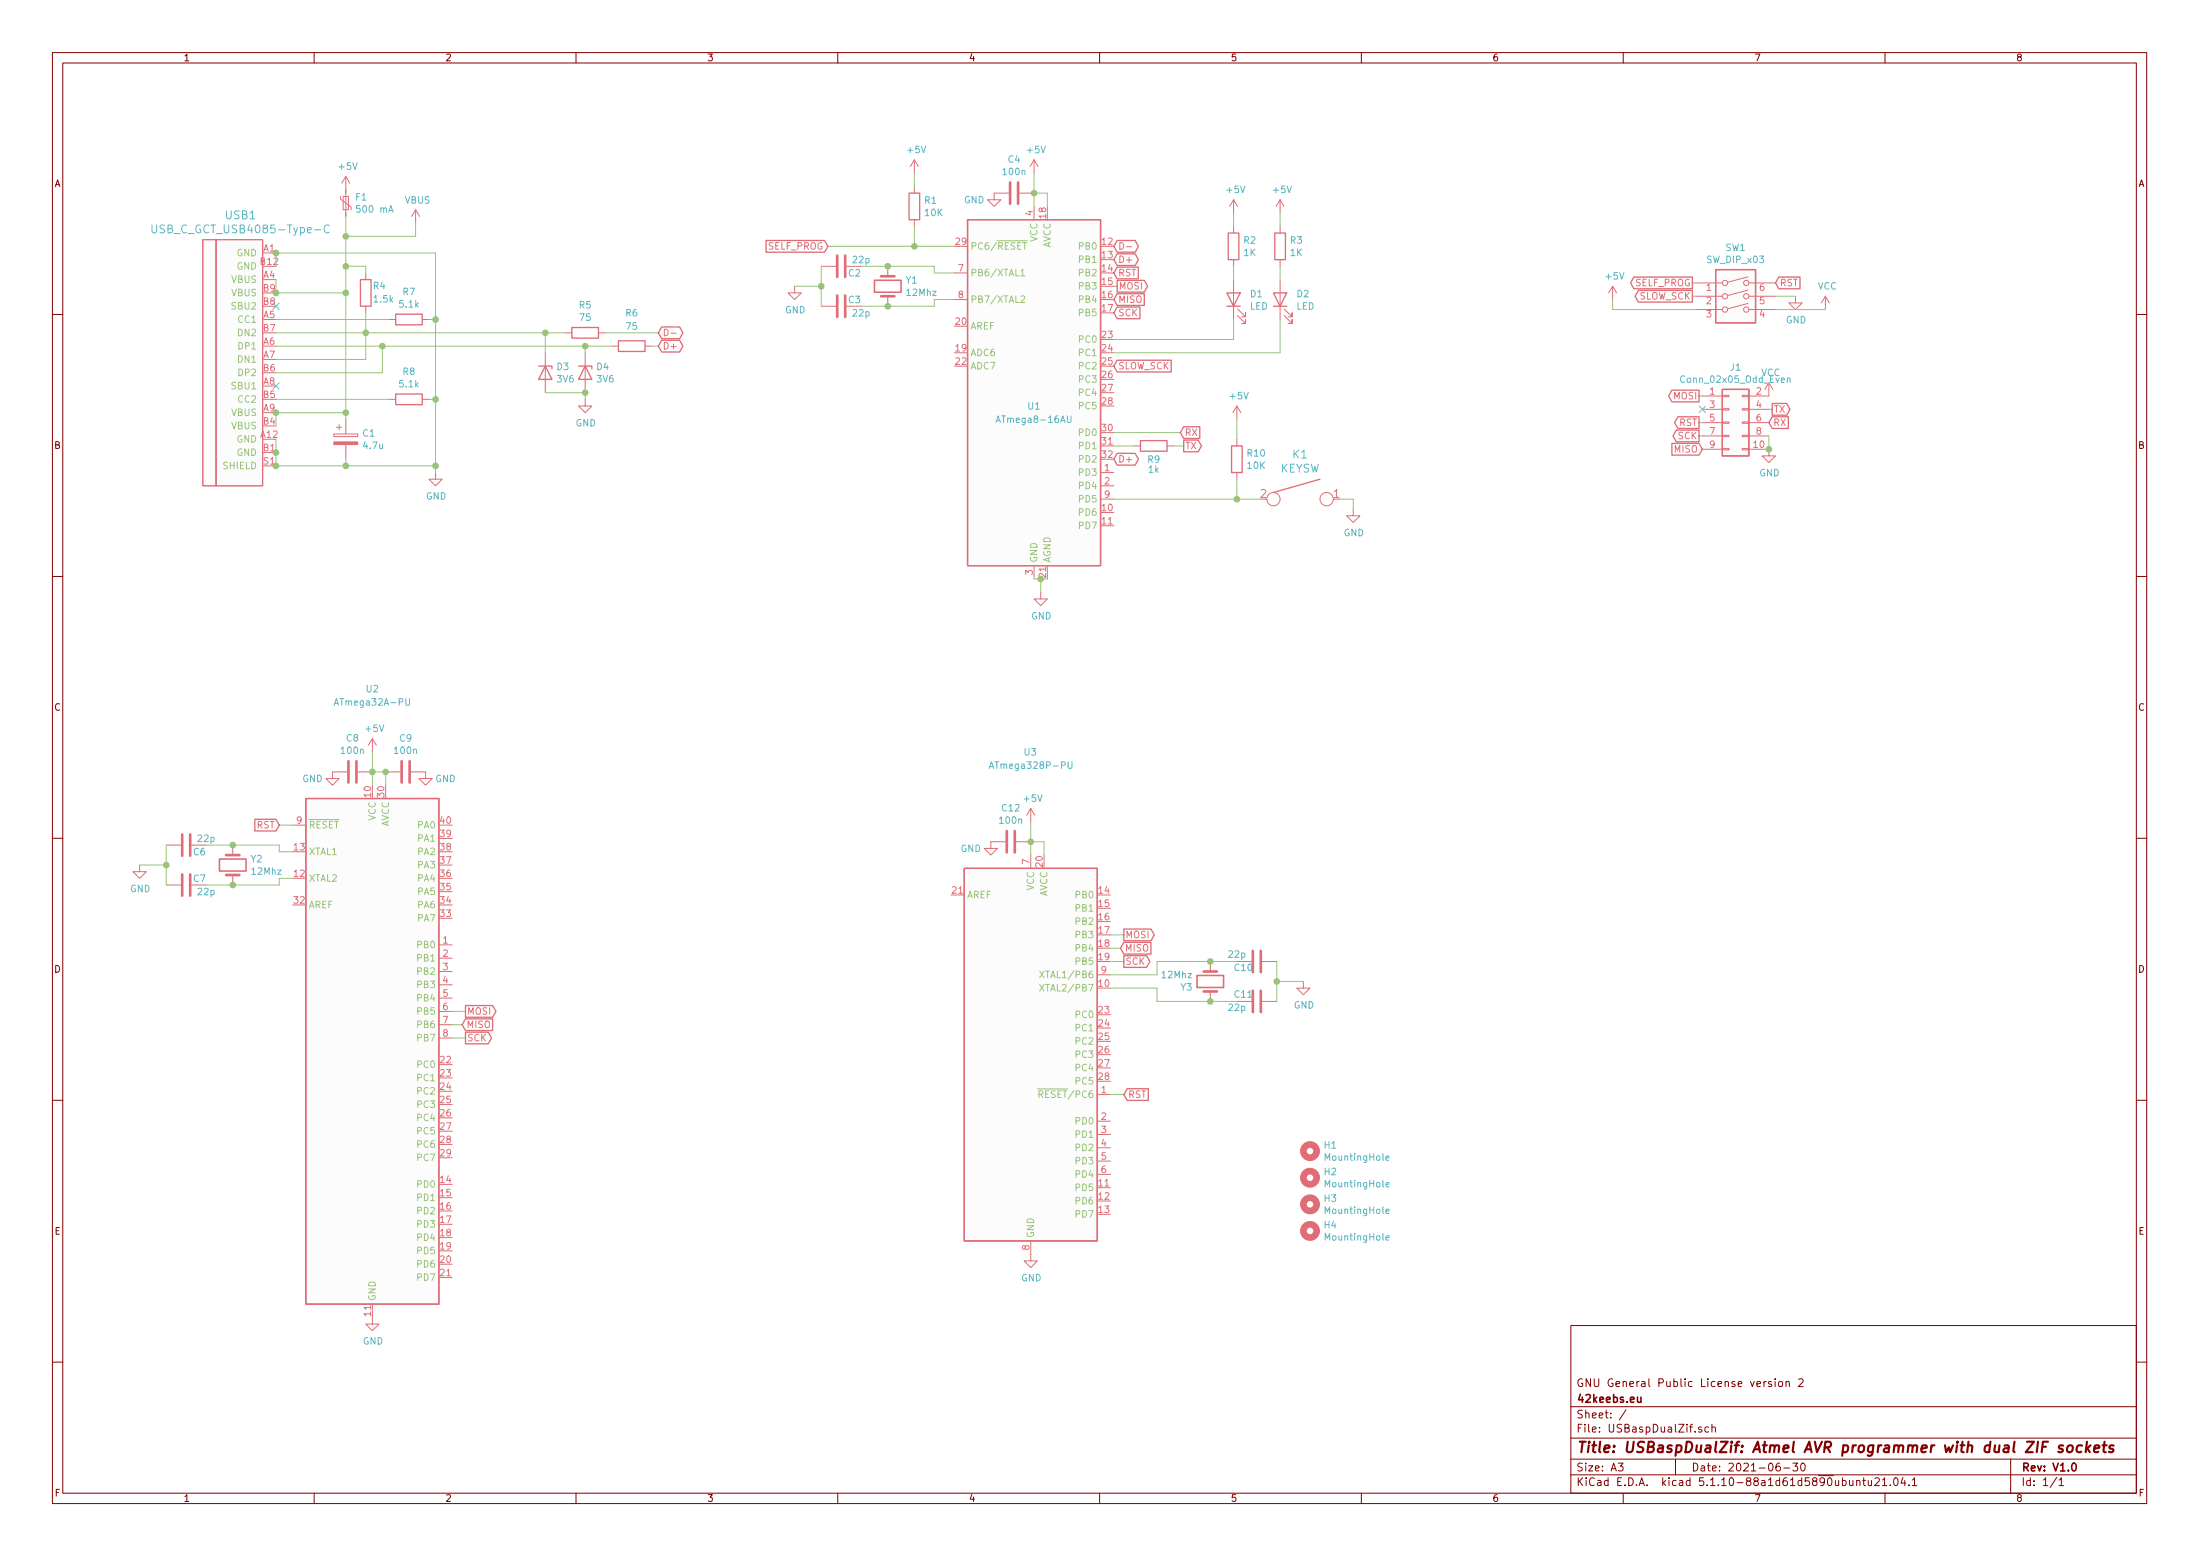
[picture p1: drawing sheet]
EESchema Schematic File Version 4
EELAYER 30 0
EELAYER END
$Descr A3 16535 11693
encoding utf-8
Sheet 1 1
Title "USBaspDualZif: Atmel AVR programmer with dual ZIF sockets"
Date "2021-06-30"
Rev "V1.0"
Comp "42keebs.eu"
Comment1 "GNU General Public License version 2"
Comment2 ""
Comment3 ""
Comment4 ""
$EndDescr
$Comp
L USBaspDualZif:USB_C_GCT_USB4085-Type-C USB1
U 1 1
P 1975 2650
F 0 "USB1" H 1808 3687 60  0000 C CNN
F 1 "USB_C_GCT_USB4085-Type-C" H 1808 3581 60  0000 C CNN
F 2 "USBaspDualZif:USB_C_GCT_USB4085-offset-pads" H 1975 2650 60  0001 C CNN
F 3 "" H 1975 2650 60  0001 C CNN
	1    1975 2650
	1    0    0    -1  
$EndComp
$Comp
L power:GND #PWR08
U 1 1
P 3275 3550
F 0 "#PWR08" H 3275 3300 50  0001 C CNN
F 1 "GND" H 3280 3373 50  0000 C CNN
F 2 "" H 3275 3550 50  0001 C CNN
F 3 "" H 3275 3550 50  0001 C CNN
	1    3275 3550
	1    0    0    -1  
$EndComp
Wire Wire Line
	4950 2500 4550 2500
Wire Wire Line
	4950 2600 4900 2600
Text GLabel 4950 2500 2    50   BiDi ~ 0
D-
Text GLabel 4950 2600 2    50   BiDi ~ 0
D+
$Comp
L power:VCC #PWR013
U 1 1
P 13725 2325
F 0 "#PWR013" H 13725 2175 50  0001 C CNN
F 1 "VCC" H 13740 2502 50  0000 C CNN
F 2 "" H 13725 2325 50  0001 C CNN
F 3 "" H 13725 2325 50  0001 C CNN
	1    13725 2325
	1    0    0    -1  
$EndComp
$Comp
L Device:CP C1
U 1 1
P 2600 3300
F 0 "C1" H 2721 3347 50  0000 L CNN
F 1 "4.7u" H 2721 3254 50  0000 L CNN
F 2 "Capacitor_SMD:C_0805_2012Metric" H 2638 3150 50  0001 C CNN
F 3 "~" H 2600 3300 50  0001 C CNN
	1    2600 3300
	1    0    0    -1  
$EndComp
$Comp
L Device:R R4
U 1 1
P 2750 2200
F 0 "R4" H 2700 2150 50  0000 R CNN
F 1 "1.5k" H 2700 2250 50  0000 R CNN
F 2 "Resistor_SMD:R_0805_2012Metric" V 2680 2200 50  0001 C CNN
F 3 "~" H 2750 2200 50  0001 C CNN
	1    2750 2200
	-1   0    0    1   
$EndComp
$Comp
L Device:R R6
U 1 1
P 4750 2600
F 0 "R6" V 4500 2600 50  0000 C CNN
F 1 "75" V 4600 2600 50  0000 C CNN
F 2 "Resistor_SMD:R_0805_2012Metric" V 4680 2600 50  0001 C CNN
F 3 "~" H 4750 2600 50  0001 C CNN
	1    4750 2600
	0    1    1    0   
$EndComp
$Comp
L Device:R R5
U 1 1
P 4400 2500
F 0 "R5" V 4190 2500 50  0000 C CNN
F 1 "75" V 4283 2500 50  0000 C CNN
F 2 "Resistor_SMD:R_0805_2012Metric" V 4330 2500 50  0001 C CNN
F 3 "~" H 4400 2500 50  0001 C CNN
	1    4400 2500
	0    1    1    0   
$EndComp
$Comp
L Device:D_Zener D4
U 1 1
P 4400 2800
F 0 "D4" V 4353 2880 50  0000 L CNN
F 1 "3V6" V 4446 2880 50  0000 L CNN
F 2 "Diode_SMD:D_SOD-123" H 4400 2800 50  0001 C CNN
F 3 "~" H 4400 2800 50  0001 C CNN
	1    4400 2800
	0    1    1    0   
$EndComp
$Comp
L Device:D_Zener D3
U 1 1
P 4100 2800
F 0 "D3" V 4053 2880 50  0000 L CNN
F 1 "3V6" V 4146 2880 50  0000 L CNN
F 2 "Diode_SMD:D_SOD-123" H 4100 2800 50  0001 C CNN
F 3 "~" H 4100 2800 50  0001 C CNN
	1    4100 2800
	0    1    1    0   
$EndComp
$Comp
L power:+5V #PWR011
U 1 1
P 2600 1425
F 0 "#PWR011" H 2600 1275 50  0001 C CNN
F 1 "+5V" H 2615 1602 50  0000 C CNN
F 2 "" H 2600 1425 50  0001 C CNN
F 3 "" H 2600 1425 50  0001 C CNN
	1    2600 1425
	1    0    0    -1  
$EndComp
Connection ~ 6875 1850
Wire Wire Line
	6225 1850 6875 1850
Text GLabel 13350 2125 2    50   Input ~ 0
RST
Text GLabel 8375 2350 2    50   Input ~ 0
SCK
Text GLabel 8400 2150 2    50   Output ~ 0
MOSI
Text GLabel 8375 2250 2    50   Input ~ 0
MISO
Text GLabel 8375 2050 2    50   Input ~ 0
RST
Text GLabel 8375 1850 2    50   BiDi ~ 0
D-
Text GLabel 8375 1950 2    50   BiDi ~ 0
D+
Text GLabel 8375 3450 2    50   BiDi ~ 0
D+
Wire Wire Line
	13350 2225 13500 2225
Wire Wire Line
	7825 4350 7875 4350
Connection ~ 7825 4350
Wire Wire Line
	7825 4350 7825 4450
Wire Wire Line
	7775 4350 7825 4350
$Comp
L power:GND #PWR07
U 1 1
P 7825 4450
F 0 "#PWR07" H 7825 4200 50  0001 C CNN
F 1 "GND" H 7830 4273 50  0000 C CNN
F 2 "" H 7825 4450 50  0001 C CNN
F 3 "" H 7825 4450 50  0001 C CNN
	1    7825 4450
	1    0    0    -1  
$EndComp
$Comp
L power:GND #PWR05
U 1 1
P 7475 1450
F 0 "#PWR05" H 7475 1200 50  0001 C CNN
F 1 "GND" H 7325 1400 50  0000 C CNN
F 2 "" H 7475 1450 50  0001 C CNN
F 3 "" H 7475 1450 50  0001 C CNN
	1    7475 1450
	1    0    0    -1  
$EndComp
$Comp
L Device:C C4
U 1 1
P 7625 1450
F 0 "C4" V 7370 1450 50  0000 C CNN
F 1 "100n" V 7463 1450 50  0000 C CNN
F 2 "Capacitor_SMD:C_0805_2012Metric" H 7663 1300 50  0001 C CNN
F 3 "~" H 7625 1450 50  0001 C CNN
	1    7625 1450
	0    1    1    0   
$EndComp
Wire Wire Line
	9275 1700 9275 1600
$Comp
L power:+5V #PWR09
U 1 1
P 9275 1600
F 0 "#PWR09" H 9275 1450 50  0001 C CNN
F 1 "+5V" H 9290 1777 50  0000 C CNN
F 2 "" H 9275 1600 50  0001 C CNN
F 3 "" H 9275 1600 50  0001 C CNN
	1    9275 1600
	1    0    0    -1  
$EndComp
Wire Wire Line
	9275 2100 9275 2000
$Comp
L Device:R R2
U 1 1
P 9275 1850
F 0 "R2" H 9345 1897 50  0000 L CNN
F 1 "1K" H 9345 1804 50  0000 L CNN
F 2 "Resistor_SMD:R_0805_2012Metric" V 9205 1850 50  0001 C CNN
F 3 "~" H 9275 1850 50  0001 C CNN
	1    9275 1850
	1    0    0    -1  
$EndComp
Wire Wire Line
	7775 1450 7775 1550
Connection ~ 7775 1450
Wire Wire Line
	7875 1450 7875 1550
Wire Wire Line
	7775 1450 7875 1450
Wire Wire Line
	7775 1300 7775 1450
$Comp
L power:+5V #PWR06
U 1 1
P 7775 1300
F 0 "#PWR06" H 7775 1150 50  0001 C CNN
F 1 "+5V" H 7790 1477 50  0000 C CNN
F 2 "" H 7775 1300 50  0001 C CNN
F 3 "" H 7775 1300 50  0001 C CNN
	1    7775 1300
	1    0    0    -1  
$EndComp
Wire Wire Line
	6875 1700 6875 1850
Wire Wire Line
	7175 1850 6875 1850
Wire Wire Line
	6175 2150 6175 2300
Connection ~ 6175 2150
Wire Wire Line
	5975 2150 6175 2150
Wire Wire Line
	6175 2000 6175 2150
Connection ~ 6675 2300
Wire Wire Line
	6475 2300 6675 2300
Connection ~ 6675 2000
Wire Wire Line
	6475 2000 6675 2000
$Comp
L Device:C C3
U 1 1
P 6325 2300
F 0 "C3" V 6275 2400 50  0000 C CNN
F 1 "22p" V 6375 2450 50  0000 C CNN
F 2 "Capacitor_SMD:C_0805_2012Metric" H 6363 2150 50  0001 C CNN
F 3 "~" H 6325 2300 50  0001 C CNN
	1    6325 2300
	0    1    1    0   
$EndComp
$Comp
L Device:C C2
U 1 1
P 6325 2000
F 0 "C2" V 6375 2100 50  0000 C CNN
F 1 "22p" V 6275 2150 50  0000 C CNN
F 2 "Capacitor_SMD:C_0805_2012Metric" H 6363 1850 50  0001 C CNN
F 3 "~" H 6325 2000 50  0001 C CNN
	1    6325 2000
	0    1    1    0   
$EndComp
$Comp
L power:GND #PWR03
U 1 1
P 5975 2150
F 0 "#PWR03" H 5975 1900 50  0001 C CNN
F 1 "GND" H 5980 1973 50  0000 C CNN
F 2 "" H 5975 2150 50  0001 C CNN
F 3 "" H 5975 2150 50  0001 C CNN
	1    5975 2150
	1    0    0    -1  
$EndComp
Wire Wire Line
	7025 2250 7175 2250
Wire Wire Line
	7025 2300 7025 2250
Wire Wire Line
	6675 2300 7025 2300
Wire Wire Line
	7025 2050 7175 2050
Wire Wire Line
	7025 2000 7025 2050
Wire Wire Line
	6675 2000 7025 2000
$Comp
L Device:Crystal Y1
U 1 1
P 6675 2150
F 0 "Y1" V 6628 2281 50  0000 L CNN
F 1 "12Mhz" V 6721 2281 50  0000 L CNN
F 2 "Crystal:Crystal_HC49-4H_Vertical" H 6675 2150 50  0001 C CNN
F 3 "~" H 6675 2150 50  0001 C CNN
	1    6675 2150
	0    1    1    0   
$EndComp
$Comp
L power:GND #PWR012
U 1 1
P 13500 2225
F 0 "#PWR012" H 13500 1975 50  0001 C CNN
F 1 "GND" H 13505 2048 50  0000 C CNN
F 2 "" H 13500 2225 50  0001 C CNN
F 3 "" H 13500 2225 50  0001 C CNN
	1    13500 2225
	1    0    0    -1  
$EndComp
Wire Wire Line
	9625 1700 9625 1600
Wire Wire Line
	6875 1400 6875 1300
$Comp
L power:+5V #PWR010
U 1 1
P 9300 3150
F 0 "#PWR010" H 9300 3000 50  0001 C CNN
F 1 "+5V" H 9315 3327 50  0000 C CNN
F 2 "" H 9300 3150 50  0001 C CNN
F 3 "" H 9300 3150 50  0001 C CNN
	1    9300 3150
	1    0    0    -1  
$EndComp
$Comp
L power:+5V #PWR04
U 1 1
P 6875 1300
F 0 "#PWR04" H 6875 1150 50  0001 C CNN
F 1 "+5V" H 6890 1477 50  0000 C CNN
F 2 "" H 6875 1300 50  0001 C CNN
F 3 "" H 6875 1300 50  0001 C CNN
	1    6875 1300
	1    0    0    -1  
$EndComp
Wire Wire Line
	9625 2650 9625 2400
Wire Wire Line
	8375 2650 9625 2650
Wire Wire Line
	9275 2550 9275 2400
Wire Wire Line
	8375 2550 9275 2550
Wire Wire Line
	9625 2100 9625 2000
$Comp
L Device:R R1
U 1 1
P 6875 1550
F 0 "R1" H 6945 1597 50  0000 L CNN
F 1 "10K" H 6945 1504 50  0000 L CNN
F 2 "Resistor_SMD:R_0805_2012Metric" V 6805 1550 50  0001 C CNN
F 3 "~" H 6875 1550 50  0001 C CNN
	1    6875 1550
	1    0    0    -1  
$EndComp
$Comp
L Device:LED D2
U 1 1
P 9625 2250
F 0 "D2" V 9664 2130 50  0000 R CNN
F 1 "LED" V 9571 2130 50  0000 R CNN
F 2 "LED_SMD:LED_0805_2012Metric" H 9625 2250 50  0001 C CNN
F 3 "~" H 9625 2250 50  0001 C CNN
	1    9625 2250
	0    -1   -1   0   
$EndComp
$Comp
L Device:R R3
U 1 1
P 9625 1850
F 0 "R3" H 9695 1897 50  0000 L CNN
F 1 "1K" H 9695 1804 50  0000 L CNN
F 2 "Resistor_SMD:R_0805_2012Metric" V 9555 1850 50  0001 C CNN
F 3 "~" H 9625 1850 50  0001 C CNN
	1    9625 1850
	1    0    0    -1  
$EndComp
$Comp
L MCU_Microchip_ATmega:ATmega8-16AU U1
U 1 1
P 7775 2950
F 0 "U1" H 7775 2850 50  0000 C CNN
F 1 "ATmega8-16AU" H 7775 2750 50  0000 C CNN
F 2 "Package_QFP:TQFP-32_7x7mm_P0.8mm" H 7775 2950 50  0001 C CIN
F 3 "http://ww1.microchip.com/downloads/en/DeviceDoc/atmel-2486-8-bit-avr-microcontroller-atmega8_l_datasheet.pdf" H 7775 2950 50  0001 C CNN
	1    7775 2950
	1    0    0    -1  
$EndComp
Wire Wire Line
	4400 2650 4400 2600
Connection ~ 4400 2600
Wire Wire Line
	4400 2600 4600 2600
Wire Wire Line
	4100 2650 4100 2500
Connection ~ 4100 2500
Wire Wire Line
	4100 2500 4250 2500
Wire Wire Line
	2075 3200 2075 3100
Wire Wire Line
	2075 2100 2075 2200
Wire Wire Line
	2075 2200 2600 2200
Wire Wire Line
	2600 3100 2075 3100
Connection ~ 2075 2200
Wire Wire Line
	2600 2200 2600 3100
Connection ~ 2075 3100
$Comp
L Device:R R7
U 1 1
P 3075 2400
F 0 "R7" V 2865 2400 50  0000 C CNN
F 1 "5.1k" V 2958 2400 50  0000 C CNN
F 2 "Resistor_SMD:R_0805_2012Metric" V 3005 2400 50  0001 C CNN
F 3 "~" H 3075 2400 50  0001 C CNN
	1    3075 2400
	0    1    1    0   
$EndComp
$Comp
L Device:Polyfuse_Small F1
U 1 1
P 2600 1525
F 0 "F1" H 2668 1571 50  0000 L CNN
F 1 "500 mA" H 2668 1480 50  0000 L CNN
F 2 "Fuse:Fuse_1812_4532Metric" H 2650 1325 50  0001 L CNN
F 3 "~" H 2600 1525 50  0001 C CNN
	1    2600 1525
	1    0    0    -1  
$EndComp
Connection ~ 2600 2200
Wire Wire Line
	2075 2500 2750 2500
Connection ~ 2750 2500
Wire Wire Line
	2750 2500 4100 2500
Wire Wire Line
	2075 2600 2875 2600
Wire Wire Line
	2075 2700 2750 2700
Wire Wire Line
	2750 2700 2750 2500
Wire Wire Line
	2075 2800 2875 2800
Wire Wire Line
	2875 2800 2875 2600
Connection ~ 2875 2600
Wire Wire Line
	2875 2600 4400 2600
Wire Wire Line
	2075 2000 2075 1900
Wire Wire Line
	2075 3400 2075 3500
Wire Wire Line
	2075 1900 3275 1900
Wire Wire Line
	3275 1900 3275 2400
Wire Wire Line
	3275 3500 2600 3500
Connection ~ 2075 1900
Connection ~ 2075 3500
Wire Wire Line
	2075 2400 2925 2400
Wire Wire Line
	3225 2400 3275 2400
Connection ~ 3275 2400
Wire Wire Line
	3275 2400 3275 3000
$Comp
L Device:R R8
U 1 1
P 3075 3000
F 0 "R8" V 2865 3000 50  0000 C CNN
F 1 "5.1k" V 2958 3000 50  0000 C CNN
F 2 "Resistor_SMD:R_0805_2012Metric" V 3005 3000 50  0001 C CNN
F 3 "~" H 3075 3000 50  0001 C CNN
	1    3075 3000
	0    1    1    0   
$EndComp
Wire Wire Line
	3225 3000 3275 3000
Connection ~ 3275 3000
Wire Wire Line
	3275 3000 3275 3500
NoConn ~ 2075 2300
Wire Wire Line
	2750 2350 2750 2500
$Comp
L power:GND #PWR0101
U 1 1
P 4400 3000
F 0 "#PWR0101" H 4400 2750 50  0001 C CNN
F 1 "GND" H 4405 2823 50  0000 C CNN
F 2 "" H 4400 3000 50  0001 C CNN
F 3 "" H 4400 3000 50  0001 C CNN
	1    4400 3000
	1    0    0    -1  
$EndComp
Wire Wire Line
	3275 3550 3275 3500
Connection ~ 3275 3500
Wire Wire Line
	4100 2950 4400 2950
Wire Wire Line
	4400 3000 4400 2950
Connection ~ 4400 2950
Wire Wire Line
	2750 2000 2750 2050
Wire Wire Line
	2750 2000 2600 2000
Connection ~ 2600 2000
Wire Wire Line
	2600 2000 2600 2200
$Comp
L MCU_Microchip_ATmega:ATmega32A-PU U2
U 1 1
P 2800 7900
F 0 "U2" H 2800 10625 50  0000 C CNN
F 1 "ATmega32A-PU" H 2800 10525 50  0000 C CNN
F 2 "Sockets:40tex600" H 2800 7900 50  0001 C CIN
F 3 "http://ww1.microchip.com/downloads/en/DeviceDoc/atmel-8155-8-bit-microcontroller-avr-atmega32a_datasheet.pdf" H 2800 7900 50  0001 C CNN
	1    2800 7900
	1    0    0    -1  
$EndComp
$Comp
L MCU_Microchip_ATmega:ATmega328P-PU U3
U 1 1
P 7750 7925
F 0 "U3" H 7800 10200 50  0000 R CNN
F 1 "ATmega328P-PU" H 8075 10100 50  0000 R CNN
F 2 "Sockets:28tex600" H 7750 7925 50  0001 C CIN
F 3 "http://ww1.microchip.com/downloads/en/DeviceDoc/ATmega328_P%20AVR%20MCU%20with%20picoPower%20Technology%20Data%20Sheet%2040001984A.pdf" H 7750 7925 50  0001 C CNN
	1    7750 7925
	1    0    0    -1  
$EndComp
$Comp
L power:GND #PWR0103
U 1 1
P 7450 6325
F 0 "#PWR0103" H 7450 6075 50  0001 C CNN
F 1 "GND" H 7300 6275 50  0000 C CNN
F 2 "" H 7450 6325 50  0001 C CNN
F 3 "" H 7450 6325 50  0001 C CNN
	1    7450 6325
	1    0    0    -1  
$EndComp
$Comp
L Device:C C12
U 1 1
P 7600 6325
F 0 "C12" V 7345 6325 50  0000 C CNN
F 1 "100n" V 7438 6325 50  0000 C CNN
F 2 "Capacitor_SMD:C_0805_2012Metric" H 7638 6175 50  0001 C CNN
F 3 "~" H 7600 6325 50  0001 C CNN
	1    7600 6325
	0    1    1    0   
$EndComp
Wire Wire Line
	7750 6325 7750 6425
Connection ~ 7750 6325
Wire Wire Line
	7850 6325 7850 6425
Wire Wire Line
	7750 6325 7850 6325
Wire Wire Line
	7750 6175 7750 6325
$Comp
L power:+5V #PWR0104
U 1 1
P 7750 6175
F 0 "#PWR0104" H 7750 6025 50  0001 C CNN
F 1 "+5V" H 7765 6352 50  0000 C CNN
F 2 "" H 7750 6175 50  0001 C CNN
F 3 "" H 7750 6175 50  0001 C CNN
	1    7750 6175
	1    0    0    -1  
$EndComp
$Comp
L power:GND #PWR0105
U 1 1
P 2500 5800
F 0 "#PWR0105" H 2500 5550 50  0001 C CNN
F 1 "GND" H 2350 5750 50  0000 C CNN
F 2 "" H 2500 5800 50  0001 C CNN
F 3 "" H 2500 5800 50  0001 C CNN
	1    2500 5800
	1    0    0    -1  
$EndComp
$Comp
L Device:C C8
U 1 1
P 2650 5800
F 0 "C8" V 2395 5800 50  0000 C CNN
F 1 "100n" V 2488 5800 50  0000 C CNN
F 2 "Capacitor_SMD:C_0805_2012Metric" H 2688 5650 50  0001 C CNN
F 3 "~" H 2650 5800 50  0001 C CNN
	1    2650 5800
	0    1    1    0   
$EndComp
Wire Wire Line
	2800 5800 2800 5900
Connection ~ 2800 5800
Wire Wire Line
	2900 5800 2900 5900
Wire Wire Line
	2800 5800 2900 5800
Wire Wire Line
	2800 5650 2800 5800
$Comp
L power:+5V #PWR0106
U 1 1
P 2800 5650
F 0 "#PWR0106" H 2800 5500 50  0001 C CNN
F 1 "+5V" H 2815 5827 50  0000 C CNN
F 2 "" H 2800 5650 50  0001 C CNN
F 3 "" H 2800 5650 50  0001 C CNN
	1    2800 5650
	1    0    0    -1  
$EndComp
$Comp
L power:GND #PWR0107
U 1 1
P 7750 9425
F 0 "#PWR0107" H 7750 9175 50  0001 C CNN
F 1 "GND" H 7755 9248 50  0000 C CNN
F 2 "" H 7750 9425 50  0001 C CNN
F 3 "" H 7750 9425 50  0001 C CNN
	1    7750 9425
	1    0    0    -1  
$EndComp
$Comp
L power:GND #PWR0108
U 1 1
P 2800 9900
F 0 "#PWR0108" H 2800 9650 50  0001 C CNN
F 1 "GND" H 2805 9723 50  0000 C CNN
F 2 "" H 2800 9900 50  0001 C CNN
F 3 "" H 2800 9900 50  0001 C CNN
	1    2800 9900
	1    0    0    -1  
$EndComp
Text GLabel 3500 7600 2    50   Output ~ 0
MOSI
Text GLabel 3475 7700 2    50   Input ~ 0
MISO
Text GLabel 3500 7800 2    50   Output ~ 0
SCK
Wire Wire Line
	3400 7600 3500 7600
Wire Wire Line
	3400 7800 3500 7800
Text GLabel 2100 6200 0    50   Input ~ 0
RST
Wire Wire Line
	2100 6200 2200 6200
Text GLabel 8450 7025 2    50   Output ~ 0
MOSI
Text GLabel 8425 7125 2    50   Input ~ 0
MISO
Text GLabel 8450 7225 2    50   Output ~ 0
SCK
Text GLabel 8450 8225 2    50   Input ~ 0
RST
Wire Wire Line
	8350 8225 8450 8225
Wire Wire Line
	8350 7025 8450 7025
Wire Wire Line
	8350 7225 8450 7225
Wire Wire Line
	1250 6500 1250 6650
Connection ~ 1250 6500
Wire Wire Line
	1050 6500 1250 6500
Wire Wire Line
	1250 6350 1250 6500
Connection ~ 1750 6650
Wire Wire Line
	1550 6650 1750 6650
Connection ~ 1750 6350
Wire Wire Line
	1550 6350 1750 6350
$Comp
L Device:C C7
U 1 1
P 1400 6650
F 0 "C7" V 1350 6750 50  0000 C CNN
F 1 "22p" V 1450 6800 50  0000 C CNN
F 2 "Capacitor_SMD:C_0805_2012Metric" H 1438 6500 50  0001 C CNN
F 3 "~" H 1400 6650 50  0001 C CNN
	1    1400 6650
	0    1    1    0   
$EndComp
$Comp
L Device:C C6
U 1 1
P 1400 6350
F 0 "C6" V 1450 6450 50  0000 C CNN
F 1 "22p" V 1350 6500 50  0000 C CNN
F 2 "Capacitor_SMD:C_0805_2012Metric" H 1438 6200 50  0001 C CNN
F 3 "~" H 1400 6350 50  0001 C CNN
	1    1400 6350
	0    1    1    0   
$EndComp
$Comp
L power:GND #PWR0109
U 1 1
P 1050 6500
F 0 "#PWR0109" H 1050 6250 50  0001 C CNN
F 1 "GND" H 1055 6323 50  0000 C CNN
F 2 "" H 1050 6500 50  0001 C CNN
F 3 "" H 1050 6500 50  0001 C CNN
	1    1050 6500
	1    0    0    -1  
$EndComp
Wire Wire Line
	1750 6650 2100 6650
Wire Wire Line
	1750 6350 2100 6350
$Comp
L Device:Crystal Y2
U 1 1
P 1750 6500
F 0 "Y2" V 1703 6631 50  0000 L CNN
F 1 "12Mhz" V 1796 6631 50  0000 L CNN
F 2 "Crystal:Crystal_HC49-4H_Vertical" H 1750 6500 50  0001 C CNN
F 3 "~" H 1750 6500 50  0001 C CNN
	1    1750 6500
	0    1    1    0   
$EndComp
Wire Wire Line
	2100 6350 2100 6400
Wire Wire Line
	2100 6400 2200 6400
Wire Wire Line
	2100 6650 2100 6600
Wire Wire Line
	2100 6600 2200 6600
Wire Wire Line
	9600 7375 9600 7225
Connection ~ 9600 7375
Wire Wire Line
	9800 7375 9600 7375
Wire Wire Line
	9600 7525 9600 7375
Connection ~ 9100 7225
Wire Wire Line
	9300 7225 9100 7225
Connection ~ 9100 7525
Wire Wire Line
	9300 7525 9100 7525
$Comp
L Device:C C10
U 1 1
P 9450 7225
F 0 "C10" V 9400 7325 50  0000 C CNN
F 1 "22p" V 9500 7375 50  0000 C CNN
F 2 "Capacitor_SMD:C_0805_2012Metric" H 9488 7075 50  0001 C CNN
F 3 "~" H 9450 7225 50  0001 C CNN
	1    9450 7225
	0    -1   -1   0   
$EndComp
$Comp
L Device:C C11
U 1 1
P 9450 7525
F 0 "C11" V 9500 7625 50  0000 C CNN
F 1 "22p" V 9400 7675 50  0000 C CNN
F 2 "Capacitor_SMD:C_0805_2012Metric" H 9488 7375 50  0001 C CNN
F 3 "~" H 9450 7525 50  0001 C CNN
	1    9450 7525
	0    -1   -1   0   
$EndComp
$Comp
L power:GND #PWR0110
U 1 1
P 9800 7375
F 0 "#PWR0110" H 9800 7125 50  0001 C CNN
F 1 "GND" H 9805 7198 50  0000 C CNN
F 2 "" H 9800 7375 50  0001 C CNN
F 3 "" H 9800 7375 50  0001 C CNN
	1    9800 7375
	1    0    0    -1  
$EndComp
$Comp
L Device:Crystal Y3
U 1 1
P 9100 7375
F 0 "Y3" V 9053 7506 50  0000 L CNN
F 1 "12Mhz" V 9146 7506 50  0000 L CNN
F 2 "Crystal:Crystal_HC49-4H_Vertical" H 9100 7375 50  0001 C CNN
F 3 "~" H 9100 7375 50  0001 C CNN
	1    9100 7375
	0    -1   -1   0   
$EndComp
Wire Wire Line
	8700 7325 8700 7225
Wire Wire Line
	8700 7225 9100 7225
Wire Wire Line
	8350 7425 8700 7425
Wire Wire Line
	8700 7425 8700 7525
Wire Wire Line
	8700 7525 9100 7525
Wire Wire Line
	8350 7325 8700 7325
$Comp
L Connector_Generic:Conn_02x05_Odd_Even J1
U 1 1
P 13000 3175
F 0 "J1" H 13050 3592 50  0000 C CNN
F 1 "Conn_02x05_Odd_Even" H 13050 3501 50  0000 C CNN
F 2 "Connector_IDC:IDC-Header_2x05_P2.54mm_Vertical" H 13000 3175 50  0001 C CNN
F 3 "~" H 13000 3175 50  0001 C CNN
	1    13000 3175
	1    0    0    -1  
$EndComp
NoConn ~ 12800 3075
Wire Wire Line
	13300 3275 13300 3375
$Comp
L power:GND #PWR0111
U 1 1
P 13300 3375
F 0 "#PWR0111" H 13300 3125 50  0001 C CNN
F 1 "GND" H 13305 3198 50  0000 C CNN
F 2 "" H 13300 3375 50  0001 C CNN
F 3 "" H 13300 3375 50  0001 C CNN
	1    13300 3375
	1    0    0    -1  
$EndComp
Connection ~ 13300 3375
Text GLabel 12775 2975 0    50   Output ~ 0
MOSI
Text GLabel 12800 3375 0    50   Input ~ 0
MISO
Text GLabel 12775 3175 0    50   Output ~ 0
RST
Text GLabel 12775 3275 0    50   Output ~ 0
SCK
$Comp
L Device:C C9
U 1 1
P 3050 5800
F 0 "C9" V 2795 5800 50  0000 C CNN
F 1 "100n" V 2888 5800 50  0000 C CNN
F 2 "Capacitor_SMD:C_0805_2012Metric" H 3088 5650 50  0001 C CNN
F 3 "~" H 3050 5800 50  0001 C CNN
	1    3050 5800
	0    1    1    0   
$EndComp
Connection ~ 2900 5800
$Comp
L power:GND #PWR0113
U 1 1
P 3200 5800
F 0 "#PWR0113" H 3200 5550 50  0001 C CNN
F 1 "GND" H 3050 5750 50  0000 C CNN
F 2 "" H 3200 5800 50  0001 C CNN
F 3 "" H 3200 5800 50  0001 C CNN
	1    3200 5800
	-1   0    0    -1  
$EndComp
Text GLabel 13300 3175 2    50   Input ~ 0
RX
Text GLabel 8875 3250 2    50   Input ~ 0
RX
Text GLabel 8900 3350 2    50   Output ~ 0
TX
Text GLabel 13325 3075 2    50   Output ~ 0
TX
$Comp
L power:VCC #PWR0115
U 1 1
P 13300 2975
F 0 "#PWR0115" H 13300 2825 50  0001 C CNN
F 1 "VCC" H 13315 3152 50  0000 C CNN
F 2 "" H 13300 2975 50  0001 C CNN
F 3 "" H 13300 2975 50  0001 C CNN
	1    13300 2975
	1    0    0    -1  
$EndComp
$Comp
L Device:R R9
U 1 1
P 8675 3350
F 0 "R9" V 8775 3350 50  0000 C CNN
F 1 "1k" V 8850 3350 50  0000 C CNN
F 2 "Resistor_SMD:R_0805_2012Metric" V 8605 3350 50  0001 C CNN
F 3 "~" H 8675 3350 50  0001 C CNN
	1    8675 3350
	0    1    1    0   
$EndComp
Wire Wire Line
	8375 3350 8525 3350
Wire Wire Line
	8825 3350 8900 3350
Wire Wire Line
	8375 3250 8875 3250
Wire Wire Line
	12775 2975 12800 2975
Wire Wire Line
	12775 3175 12800 3175
Wire Wire Line
	12775 3275 12800 3275
Wire Wire Line
	13300 3075 13325 3075
Wire Wire Line
	8375 2150 8400 2150
Wire Wire Line
	2075 3000 2925 3000
Wire Wire Line
	2075 3400 2075 3300
Connection ~ 2075 3400
NoConn ~ 2075 2900
$Comp
L Mechanical:MountingHole H1
U 1 1
P 9850 8650
F 0 "H1" H 9950 8696 50  0000 L CNN
F 1 "MountingHole" H 9950 8605 50  0000 L CNN
F 2 "MountingHole:MountingHole_2.2mm_M2_Pad" H 9850 8650 50  0001 C CNN
F 3 "~" H 9850 8650 50  0001 C CNN
	1    9850 8650
	1    0    0    -1  
$EndComp
$Comp
L Mechanical:MountingHole H2
U 1 1
P 9850 8850
F 0 "H2" H 9950 8896 50  0000 L CNN
F 1 "MountingHole" H 9950 8805 50  0000 L CNN
F 2 "MountingHole:MountingHole_2.2mm_M2_Pad" H 9850 8850 50  0001 C CNN
F 3 "~" H 9850 8850 50  0001 C CNN
	1    9850 8850
	1    0    0    -1  
$EndComp
$Comp
L Mechanical:MountingHole H3
U 1 1
P 9850 9050
F 0 "H3" H 9950 9096 50  0000 L CNN
F 1 "MountingHole" H 9950 9005 50  0000 L CNN
F 2 "MountingHole:MountingHole_2.2mm_M2_Pad" H 9850 9050 50  0001 C CNN
F 3 "~" H 9850 9050 50  0001 C CNN
	1    9850 9050
	1    0    0    -1  
$EndComp
$Comp
L Mechanical:MountingHole H4
U 1 1
P 9850 9250
F 0 "H4" H 9950 9296 50  0000 L CNN
F 1 "MountingHole" H 9950 9205 50  0000 L CNN
F 2 "MountingHole:MountingHole_2.2mm_M2_Pad" H 9850 9250 50  0001 C CNN
F 3 "~" H 9850 9250 50  0001 C CNN
	1    9850 9250
	1    0    0    -1  
$EndComp
$Comp
L USBaspDualZif:KEYSW K1
U 1 1
P 9775 3750
F 0 "K1" H 9775 4089 60  0000 C CNN
F 1 "KEYSW" H 9775 3983 60  0000 C CNN
F 2 "USBaspDualZif:SW_Cherry_MX1A_1.00u_PCB-NOSCREEN" H 9775 3983 60  0001 C CNN
F 3 "" H 9775 3750 60  0000 C CNN
	1    9775 3750
	1    0    0    -1  
$EndComp
$Comp
L Device:R R10
U 1 1
P 9300 3450
F 0 "R10" H 9370 3497 50  0000 L CNN
F 1 "10K" H 9370 3404 50  0000 L CNN
F 2 "Resistor_SMD:R_0805_2012Metric" V 9230 3450 50  0001 C CNN
F 3 "~" H 9300 3450 50  0001 C CNN
	1    9300 3450
	1    0    0    -1  
$EndComp
$Comp
L power:GND #PWR01
U 1 1
P 10175 3825
F 0 "#PWR01" H 10175 3575 50  0001 C CNN
F 1 "GND" H 10180 3648 50  0000 C CNN
F 2 "" H 10175 3825 50  0001 C CNN
F 3 "" H 10175 3825 50  0001 C CNN
	1    10175 3825
	1    0    0    -1  
$EndComp
Wire Wire Line
	10075 3750 10175 3750
Wire Wire Line
	10175 3750 10175 3825
Wire Wire Line
	9300 3300 9300 3150
Wire Wire Line
	9300 3600 9300 3750
Wire Wire Line
	9300 3750 9475 3750
$Comp
L Switch:SW_DIP_x03 SW1
U 1 1
P 13050 2325
F 0 "SW1" H 13050 2792 50  0000 C CNN
F 1 "SW_DIP_x03" H 13050 2701 50  0000 C CNN
F 2 "Button_Switch_THT:SW_DIP_SPSTx03_Slide_9.78x9.8mm_W7.62mm_P2.54mm" H 13050 2325 50  0001 C CNN
F 3 "~" H 13050 2325 50  0001 C CNN
	1    13050 2325
	1    0    0    -1  
$EndComp
Text GLabel 6225 1850 0    50   Input ~ 0
SELF_PROG
Text GLabel 12725 2125 0    50   Output ~ 0
SELF_PROG
Text GLabel 8375 2750 2    50   Input ~ 0
SLOW_SCK
Text GLabel 12725 2225 0    50   Output ~ 0
SLOW_SCK
Wire Wire Line
	12725 2225 12750 2225
Wire Wire Line
	12725 2125 12750 2125
Wire Wire Line
	13350 2325 13725 2325
$Comp
L Device:LED D1
U 1 1
P 9275 2250
F 0 "D1" V 9314 2130 50  0000 R CNN
F 1 "LED" V 9221 2130 50  0000 R CNN
F 2 "LED_SMD:LED_0805_2012Metric" H 9275 2250 50  0001 C CNN
F 3 "~" H 9275 2250 50  0001 C CNN
	1    9275 2250
	0    -1   -1   0   
$EndComp
$Comp
L power:+5V #PWR0119
U 1 1
P 9625 1600
F 0 "#PWR0119" H 9625 1450 50  0001 C CNN
F 1 "+5V" H 9640 1777 50  0000 C CNN
F 2 "" H 9625 1600 50  0001 C CNN
F 3 "" H 9625 1600 50  0001 C CNN
	1    9625 1600
	1    0    0    -1  
$EndComp
Wire Wire Line
	2600 3100 2600 3150
Connection ~ 2600 3100
Wire Wire Line
	2600 3450 2600 3500
Connection ~ 2600 3500
Wire Wire Line
	2600 3500 2075 3500
Wire Wire Line
	2600 1625 2600 1775
$Comp
L power:+5V #PWR0102
U 1 1
P 12125 2250
F 0 "#PWR0102" H 12125 2100 50  0001 C CNN
F 1 "+5V" H 12140 2427 50  0000 C CNN
F 2 "" H 12125 2250 50  0001 C CNN
F 3 "" H 12125 2250 50  0001 C CNN
	1    12125 2250
	1    0    0    -1  
$EndComp
Wire Wire Line
	12125 2250 12125 2325
Wire Wire Line
	12125 2325 12750 2325
$Comp
L power:VBUS #PWR0116
U 1 1
P 3125 1675
F 0 "#PWR0116" H 3125 1525 50  0001 C CNN
F 1 "VBUS" H 3140 1848 50  0000 C CNN
F 2 "" H 3125 1675 50  0001 C CNN
F 3 "" H 3125 1675 50  0001 C CNN
	1    3125 1675
	1    0    0    -1  
$EndComp
Wire Wire Line
	3125 1675 3125 1775
Wire Wire Line
	3125 1775 2600 1775
Connection ~ 2600 1775
Wire Wire Line
	2600 1775 2600 2000
Wire Wire Line
	8375 3750 9300 3750
Connection ~ 9300 3750
Wire Wire Line
	3400 7700 3475 7700
Wire Wire Line
	8350 7125 8425 7125
$EndSCHEMATC
